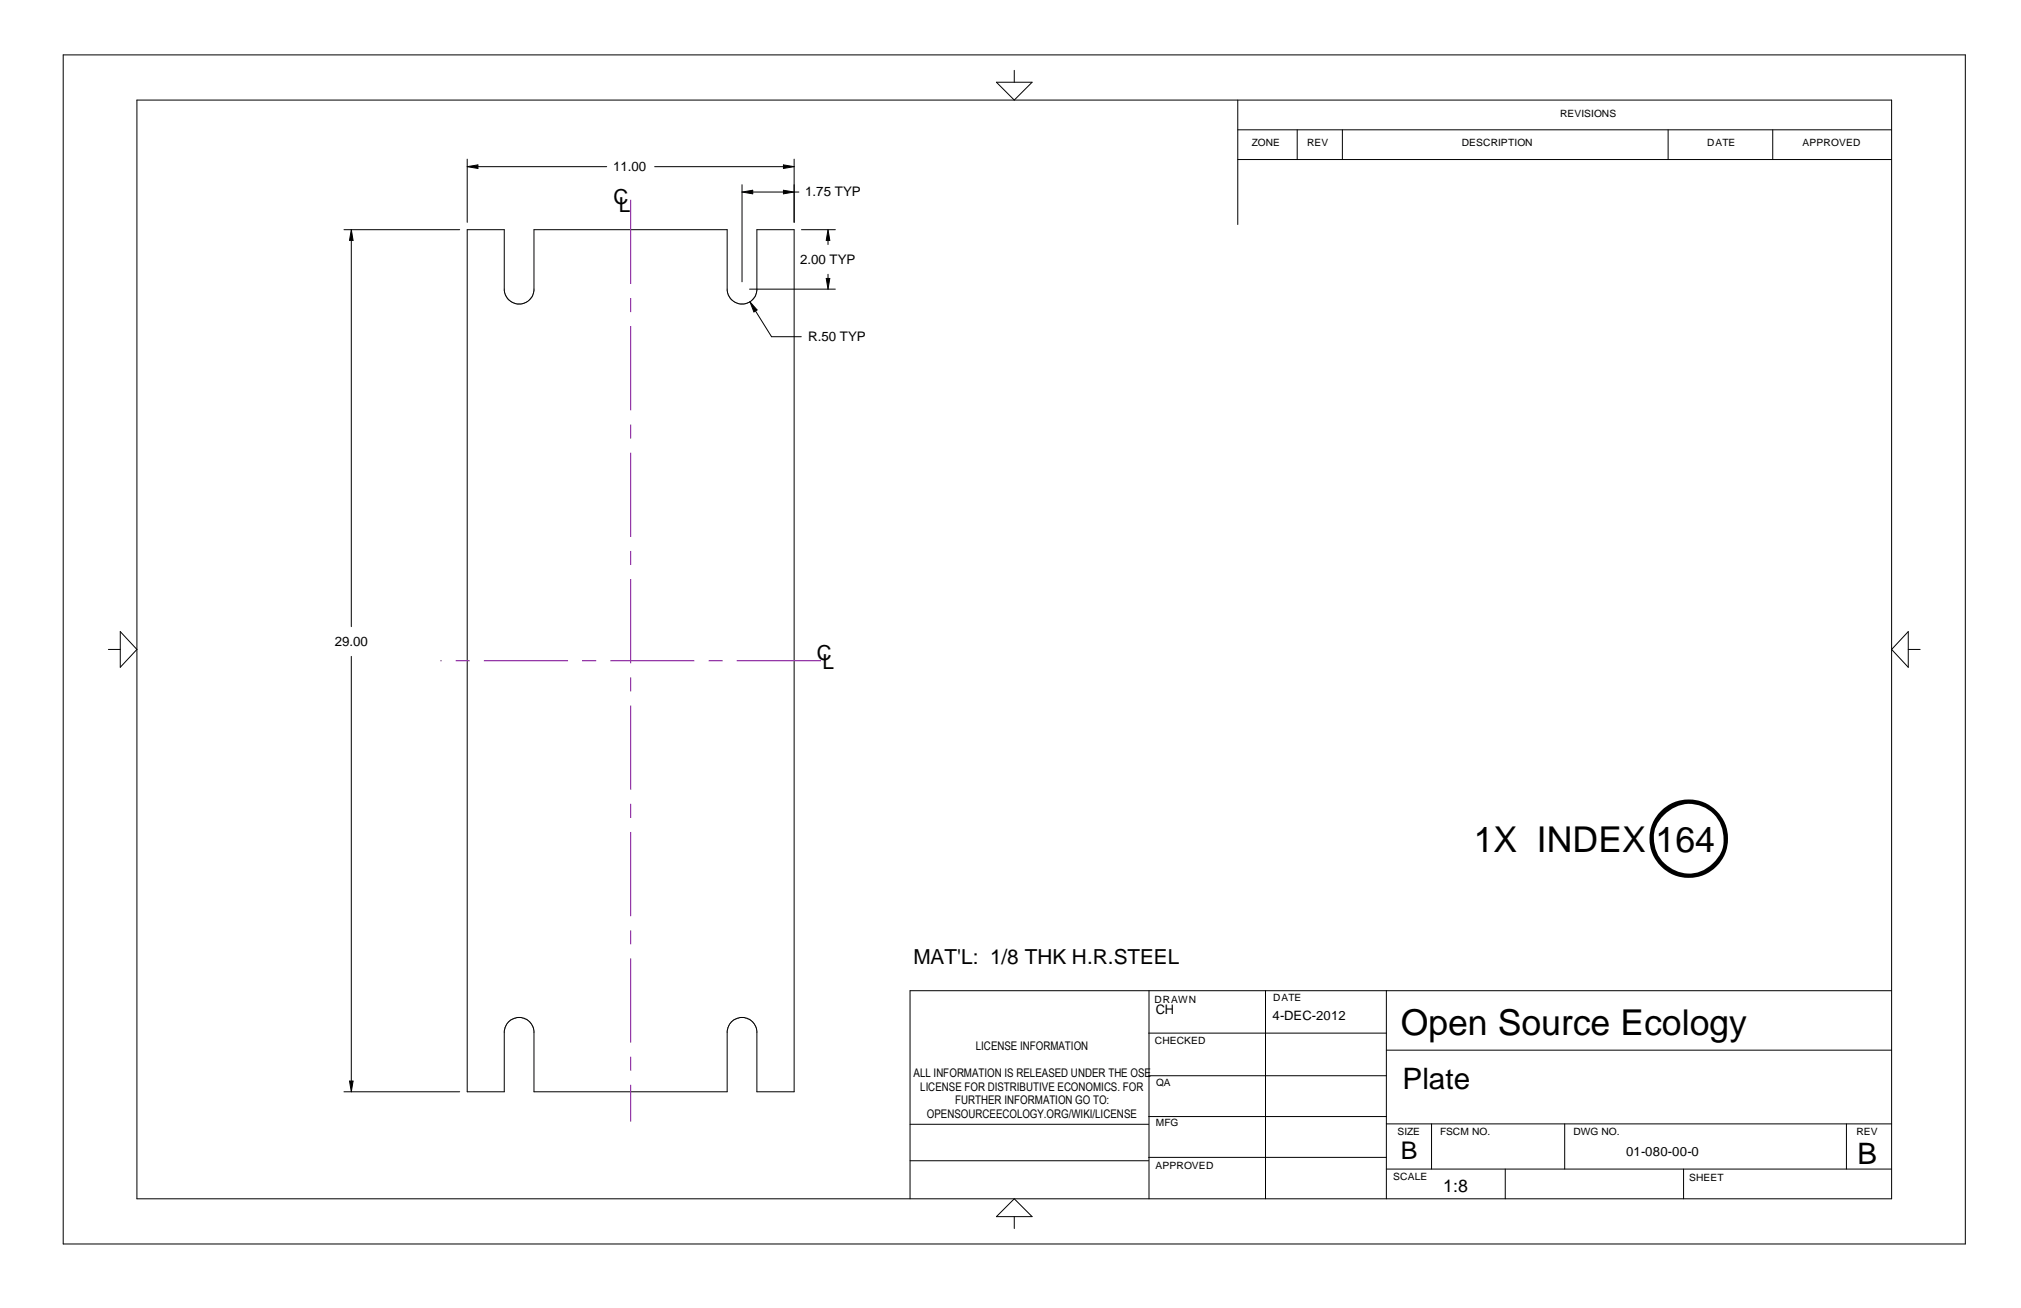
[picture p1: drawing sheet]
<svg xmlns="http://www.w3.org/2000/svg" width="432mm" height="279mm" viewBox="0 0 432 279" stroke-linecap="round" stroke-linejoin="round" font-family="sans-serif">
<g fill="none" stroke="#000" stroke-width=".21">
<path d="M13.5 11.7h406.4v254h-406.4zM212.9 17.6h7.6l-3.8 3.8zM216.7 15v2.6M29.3 21.4h374.9v234.7h-374.9zM99.8 34v13.5M99.8 35.6l2.3-.4v.8zM102.1 35.6h27.5M139.9 35.6h27.5M158.5 39.5v20.7M167.4 35.2l2.3 .4-2.3 .4zM169.7 34v13.5M264.5 27.7h139.7"/>
<path d="M264.5 34.1h139.7M264.5 21.4v26.6M277.2 27.7v6.4M286.8 27.7v6.4M356.4 27.7v6.4M378.8 27.7v6.4M73.5 49.1h24.7M75.1 51.4v82.5M75.1 49.1l.3 2.3h-.7zM99.8 49.1h7.9v12.9a3.2 3.2 0 0 0 3.2 3 3.2 3.2 0 0 0 3.2-3v-12.9h41.3v12.9a3.2 3.2 0 0 0 3.1 3 3.2 3.2 0 0 0 3.2-3v-12.9h8v184.1h-8v-12.9a3.2 3.2 0 0 0-3.2-3 3.2 3.2 0 0 0-3.1 3v12.9h-41.3v-12.9a3.2 3.2 0 0 0-3.2-3 3.2 3.2 0 0 0-3.2 3v12.9h-7.9zM158.5 41l2.3-.4v.8zM160.8 41h6.6"/>
<path d="M167.4 40.6l2.3 .4-2.3 .4zM169.7 41h1M171.2 49.1h7.3M176.5 59.5h.8l-.4 2.3zM176.9 49.1l.4 2.3h-.8zM176.9 51.4v.8M176.9 58.6v.9M160.1 61.8h18.4M160.2 64.5l1.6 1.7-.7 .4zM161.4 66.4l3.4 5.5h6.4M23.2 138.7h2.5M25.7 134.9l3.6 3.8-3.6 3.8z"/>
<path d="M407.7 134.9v7.6l-3.5-3.8zM407.7 138.7h2.6M75.1 140.2v90.7M245.5 211.6v44.5M270.4 211.6v44.5M296.2 211.6v44.5M404.2 211.6h-209.8v44.5M73.5 233.2h24.7M74.7 230.9h.7l-.3 2.3zM245.4 229.8h50.8M245.4 220.7h50.8M245.4 238.5h50.8"/>
<path d="M296.2 224.3h108M194.4 247.9h51M194.4 240.2h51M216.7 256.1l3.8 3.8h-7.6zM216.7 259.9v2.5M245.4 247.2h50.8M296.2 249.7h108M296.2 240.1h108M305.9 240.1v9.6M321.6 249.7v6.4M334.3 240.1v9.6M359.7 249.7v6.4"/>
<path d="M394.5 240.1v9.6"/>
</g>
<path d="M99.8 35.3h2.3v.7h-2.3zM167.4 35.3h2.3v.7h-2.3zM74.7 49.1h.7v2.3h-.7zM158.5 40.7h2.3v.7h-2.3zM167.4 40.7h2.3v.7h-2.3zM176.5 59.5h.8v2.3h-.8zM176.6 49.1h.7v2.3h-.7zM160.3 64.6h1.5v2h-1.5zM74.7 230.9h.7v2.3h-.7z" fill="#000"/>
<path d="M134.7 42.7v196.9M175.4 141.1h-81.3" fill="none" stroke="#801196" stroke-width=".21" stroke-dasharray="18 3 3 3" stroke-linecap="butt"/>
<text font-size="15.2" x="351.4" y="184.7">e</text>
<g font-size="7.6">
<text x="314.9" y="181.9">1X INDEX 164</text>
<text x="299.3" y="221.1">Open Source Ecology</text>
</g>
<g font-size="6.3">
<text x="299.7" y="232.6">Plate</text>
<text x="396.9" y="248.7">B</text>
</g>
<text font-size="5.2" x="299.3" y="247.6">B</text>
<g font-size="4.4">
<text x="131.1" y="43.5">C</text>
<text x="132.2" y="45.3">L</text>
<text x="174.5" y="141">C</text>
<text x="175.7" y="143">L</text>
<text x="195.2" y="205.8">MAT'L: 1/8 THK H.R.STEEL</text>
</g>
<text font-size="3.8" x="308.4" y="254.6">1:8</text>
<g font-size="2.8">
<text x="131" y="36.5">11.00</text>
<text x="172" y="42">1.75 TYP</text>
<text x="170.9" y="56.3">2.00 TYP</text>
<text x="172.6" y="72.9">R.50 TYP</text>
<text x="71.5" y="138">29.00</text>
<text x="246.9" y="216.5">CH</text>
<text x="271.9" y="217.9">4-DEC-2012</text>
<text x="347.4" y="246.9">01-080-00-0</text>
</g>
<g font-size="2.5">
<text x="208.5" y="224.4">LICENSE INFORMATION</text>
<text x="195.2" y="230.1">ALL INFORMATION IS RELEASED UNDER THE OSE</text>
<text x="196.6" y="233">LICENSE FOR DISTRIBUTIVE ECONOMICS. FOR</text>
<text x="198" y="238.7">OPENSOURCEECOLOGY.ORG/WIKI/LICENSE</text>
<text x="204.1" y="235.8">FURTHER INFORMATION GO TO:</text>
</g>
<g font-size="2.1">
<text x="333.4" y="25">REVISIONS</text>
<text x="267.5" y="31.2">ZONE</text>
<text x="279.3" y="31.2">REV</text>
<text x="312.3" y="31.2">DESCRIPTION</text>
<text x="364.7" y="31.2">DATE</text>
<text x="385.1" y="31.2">APPROVED</text>
<text x="246.7" y="214.2">DRAWN</text>
<text x="272" y="213.9">DATE</text>
<text x="246.8" y="223.1">CHECKED</text>
<text x="247" y="231.9">QA</text>
<text x="247" y="240.6">MFG</text>
<text x="298.6" y="242.4">SIZE</text>
<text x="307.7" y="242.4">FSCM NO.</text>
<text x="336.2" y="242.4">DWG NO.</text>
<text x="396.6" y="242.4">REV</text>
<text x="246.9" y="249.6">APPROVED</text>
<text x="297.7" y="252.1">SCALE</text>
<text x="360.9" y="252.2">SHEET</text>
</g>
</svg>
